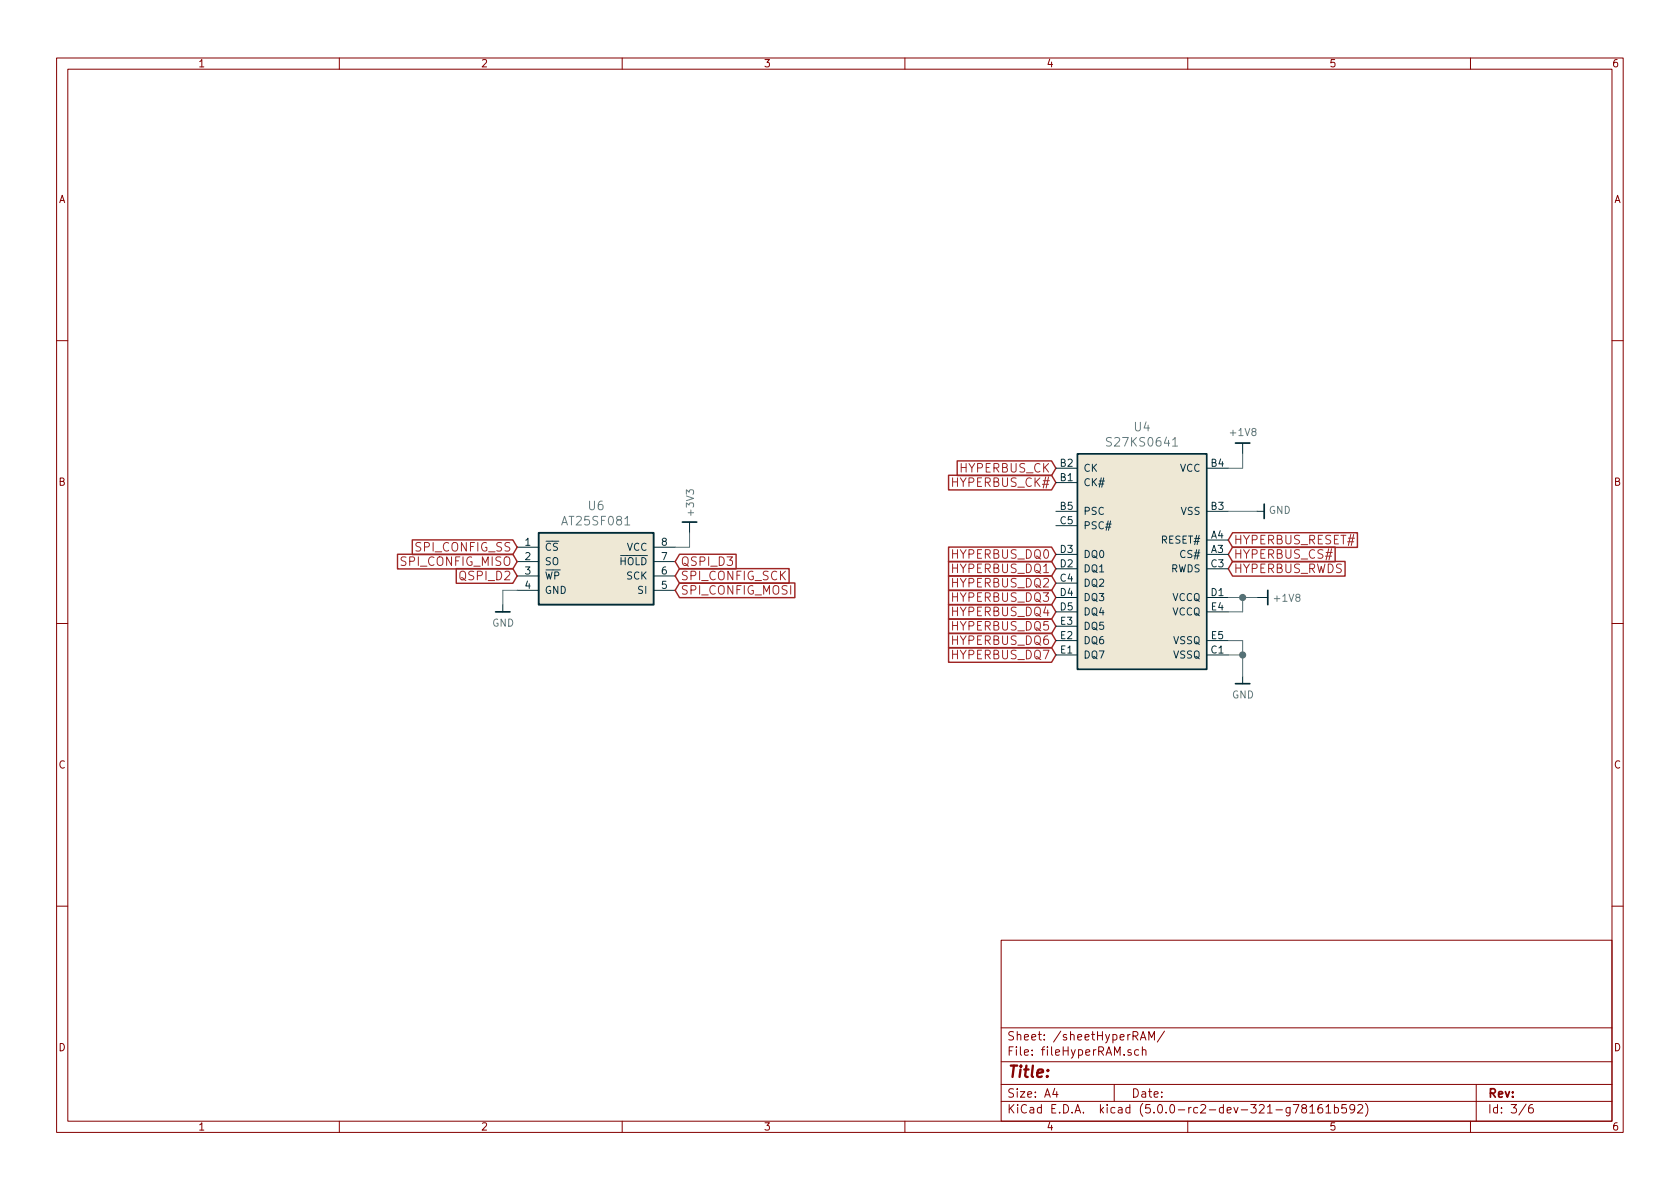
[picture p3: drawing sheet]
<svg xmlns="http://www.w3.org/2000/svg" width="297mm" height="210mm" viewBox="0 0 297 210" stroke-linecap="round" stroke-linejoin="round" font-family="sans-serif">
<g fill="none" stroke="#840000" stroke-width=".18">
<path d="M10 10.3h277v189.9h-277zM12 12.2h273v186.1h-273zM60 10.3v1.9M110 10.3v1.9M160 10.3v1.9M210 10.3v1.9M260 10.3v1.9M10 60.2h2M285 60.2h2M10 110.3h2M285 110.3h2M10 160.2h2"/>
<path d="M177 166.3h108v32h-108zM285 160.2h2M60 198.3v1.9M110 198.3v1.9M160 198.3v1.9M177 194.8h108M177 191.8h108M177 187.8h108M177 181.8h108M186.5 192.5l-.4 1h1M186.8 193v1M197 191.8v3"/>
<path d="M200 185.7l-.4-.1-.2 .2 .1 .2 .5 .2v.3h-.6M201.3 185.7l-.4-.1-.3 .3 .1 .6 .2 .1 .4-.1M201.6 183.9l.5-1.5 .5 1.5M201.8 183.5h.7M202 185.7l.2-.1 .3 .1 .1 .9M202 185.1v1.5M203.1 183.9v-1.5l.5 1.1 .5-1.1v1.5M205.9 182.3l-1.3 2M210 198.3v1.9M228.1 195.8v1.2l-.3 .3h-.3M228.1 195.9l-.4-.1-.3 .3 .1 .6 .2 .1 .4-.1M228.7 195.3h1l-.7 1.5"/>
<path d="M230.5 196l-.4-.3 .1-.2a.48 .48 0 0 1 .7-.1l.1 .2-.1 .3-.6 .1a.48 .48 0 0 0-.1 .7l.3 .1 .4-.1 .1-.4-.3-.3M231.6 195.8l.4-.5v1.5M231.6 196.8h.8M233.7 195.3a.59 .59 0 0 0-.7 .7v.5l.1 .2 .5 .1 .2-.1 .1-.5-.2-.2-.4-.1-.3 .3M234.4 195.8l.5-.5v1.5M234.4 196.8h.9M235.9 195.9l.5-.1 .3 .3-.2 .6h-.6M235.9 195.3v1.5M238 195.3h-.7l-.1 .7 .2-.1 .5 .1 .2 .2-.1 .5-.2 .1-.6-.1M239.5 196l-.1 .1a.48 .48 0 0 1-.6 .1l-.1-.2 .1-.6a.48 .48 0 0 1 .7 .2 1.01 1.01 0 0 1-.4 1.2h-.3M240.1 195.5l.2-.2h.3l.3 .2v.3l-.9 1h.9M241.4 195.1a1.71 1.71 0 0 1 0 2.3"/>
<path d="M260 198.3v1.9M261 191.8v6.5M269.8 195.2l-1.2 2M271 195.3a.62 .62 0 0 0-.7 .7v.7l.3 .1 .4-.1 .1-.5-.1-.2-.4-.1-.3 .3"/>
</g>
<g fill="none" stroke="#9f2523" stroke-width=".25">
<path d="M70.3 98h20.4l.7 1.3-.7 1.3h-20.4zM72.9 95.5h17.8l.7 1.3-.7 1.3h-17.8zM120.1 98h10v2.6h-10l-.7-1.3zM167.7 84h18.2l.8 1.3-.8 1.3h-18.2zM167.7 96.7h18.2l.8 1.3-.8 1.3h-18.2zM167.7 99.3h18.2l.8 1.3-.8 1.3h-18.2zM169.2 81.5h16.7l.8 1.3-.8 1.3h-16.7zM217.9 99.3h19.9v2.6h-19.9l-.7-1.3zM217.9 96.7h18.2v2.6h-18.2l-.7-1.3zM217.9 94.2h22.1v2.6h-22.1l-.7-1.3zM80.7 100.6h10l.7 1.2-.7 1.3h-10zM120.1 100.6h19.4v2.5h-19.4l-.7-1.3z"/>
<path d="M120.1 103.1h20.4v2.6h-20.4l-.7-1.3zM167.7 101.8h18.2l.8 1.3-.8 1.3h-18.2zM167.7 104.4h18.2l.8 1.3-.8 1.3h-18.2zM167.7 106.9h18.2l.8 1.3-.8 1.3h-18.2zM167.7 109.4h18.2l.8 1.3-.8 1.3h-18.2zM167.7 112h18.2l.8 1.3-.8 1.3h-18.2zM167.7 114.5h18.2l.8 1.3-.8 1.3h-18.2z"/>
</g>
<g fill="#eee8d5" stroke="#eee8d5" stroke-width=".18">
<path d="M190.5 80.3h22.9v38.1h-22.9z"/>
<path d="M95.2 94.2h20.4v12.7h-20.4z"/>
</g>
<path d="M218.4 78.4h2.6M120.6 92.3h2.6M190.5 80.3h22.9v38.1h-22.9zM223.5 89.1v2.6M87.6 108.2h2.6M224.2 104.4v2.5M218.4 120.9h2.6" fill="none" stroke="#002b36" stroke-width=".3"/>
<g fill="none" stroke="#002b36" stroke-width=".18">
<path d="M219.7 78.4v1.9M91.4 96.8h3.8M91.4 99.3h3.8M115.6 96.8h3.8M115.6 99.3h3.8M121.9 92.3v1.9M186.7 98h3.8M186.7 85.3h3.8M186.7 82.8h3.8M186.7 90.4h3.8M186.7 93h3.8M213.4 98h3.8"/>
<path d="M213.4 95.5h3.8M213.4 82.8h3.8M213.4 90.4h3.8M222.2 90.4h1.3M88.9 106.9v1.3M91.4 101.8h3.8M91.4 104.4h3.8M115.6 101.8h3.8M115.6 104.4h3.8M186.7 115.8h3.8M186.7 100.6h3.8M186.7 103.1h3.8"/>
<path d="M186.7 105.7h3.8M186.7 108.2h3.8M186.7 113.3h3.8M186.7 110.7h3.8M213.4 115.8h3.8M213.4 100.6h3.8M213.4 105.7h3.8M213.4 108.2h3.8M213.4 113.3h3.8M219.7 119.6v1.3M222.2 105.7h2"/>
</g>
<path d="M207.3 78.9h.9M110.5 92.8h.9" fill="none" stroke="#657b83" stroke-width=".18"/>
<path d="M121.9 94.2v2.6h-2.5M217.2 90.4h5M219.7 80.3v2.5h-2.5M91.4 104.4h-2.5v2.5M217.2 113.3h2.5v6.3M217.2 115.8h2.5M217.2 105.7h5M219.7 105.7v2.5h-2.5" fill="none" stroke="#586e75" stroke-width=".18"/>
<g fill="#586e75" stroke="#586e75" stroke-width=".25">
<circle cx="219.7" cy="115.8" r=".51"/>
<circle cx="219.7" cy="105.7" r=".51"/>
</g>
<path d="M95.2 94.2h20.4v12.7h-20.4z" fill="none" stroke="#002b36" stroke-width=".33"/>
<text font-size="2.8" fill="#840000" x="178" y="190.5">Title:</text>
<g font-size="2.1" fill="#657b83">
<text x="200.6" y="76.3">U4</text>
<text x="196.2" y="79">S27KS0641</text>
<text x="99.7" y="92.9">AT25SF081</text>
<text x="104.1" y="90.2">U6</text>
</g>
<g font-size="2.1" fill="#9f2523">
<text x="169.7" y="83.6">HYPERBUS_CK</text>
<text x="168.6" y="86.1">HYPERBUS_CK#</text>
<text x="71.1" y="100.1">SPI_CONFIG_MISO</text>
<text x="73.7" y="97.5">SPI_CONFIG_SS</text>
<text x="120.3" y="100.1">QSPI_D3</text>
<text x="168.4" y="98.8">HYPERBUS_DQ0</text>
<text x="168.4" y="101.3">HYPERBUS_DQ1</text>
<text x="218.1" y="101.3">HYPERBUS_RWDS</text>
<text x="218.1" y="98.8">HYPERBUS_CS#</text>
<text x="218.1" y="96.3">HYPERBUS_RESET#</text>
<text x="81.6" y="102.6">QSPI_D2</text>
<text x="120.3" y="102.6">SPI_CONFIG_SCK</text>
<text x="120.3" y="105.2">SPI_CONFIG_MOSI</text>
<text x="168.4" y="103.9">HYPERBUS_DQ2</text>
<text x="168.4" y="106.4">HYPERBUS_DQ3</text>
<text x="168.4" y="109">HYPERBUS_DQ4</text>
<text x="168.4" y="111.5">HYPERBUS_DQ5</text>
<text x="168.4" y="114">HYPERBUS_DQ6</text>
<text x="168.4" y="116.6">HYPERBUS_DQ7</text>
</g>
<g font-size="2.1" fill="#840000">
<text x="178" y="184">Sheet: /sheetHyperRAM/</text>
<text x="178" y="186.7">File: fileHyperRAM.sch</text>
<text x="178" y="196.9">KiCad E.D.A. kicad (5.0.0-rc2-dev-321-g78161b592)</text>
<text x="178" y="194.1">Size: A4</text>
<text x="200" y="194.1">Date:</text>
<text x="263" y="194.1">Rev:</text>
<text x="263" y="196.9">Id: 3/6</text>
</g>
<g font-size="1.8" fill="#840000">
<text x="35" y="11.9">1</text>
<text x="85" y="11.9">2</text>
<text x="135" y="11.9">3</text>
<text x="185" y="11.9">4</text>
<text x="235" y="11.9">5</text>
<text x="285" y="11.9">6</text>
<text x="10.4" y="35.9">A</text>
<text x="285.4" y="35.9">A</text>
<text x="10.4" y="85.9">B</text>
<text x="285.4" y="85.9">B</text>
<text x="10.4" y="135.9">C</text>
<text x="285.4" y="135.9">C</text>
<text x="10.4" y="185.9">D</text>
<text x="285.4" y="185.9">D</text>
<text x="35" y="199.9">1</text>
<text x="85" y="199.9">2</text>
<text x="135" y="199.9">3</text>
<text x="185" y="199.9">4</text>
<text x="235" y="199.9">5</text>
<text x="285" y="199.9">6</text>
</g>
<g font-size="1.8" fill="#657b83">
<text x="217.7" y="77.1">+1V8</text>
<text x="122.7" y="91" transform="rotate(-90 122.7 91)">+3V3</text>
<text x="224.3" y="90.9">GND</text>
<text x="225.5" y="106.4">+1V8</text>
<text x="87" y="110.8">GND</text>
<text x="217.8" y="123.5">GND</text>
</g>
<g font-size="1.8" fill="#073642">
<text x="187.5" y="82.5">B2</text>
<text x="191.5" y="83.4">CK</text>
<text x="208.6" y="83.4">VCC</text>
<text x="214.1" y="82.5">B4</text>
<text x="187.5" y="85.1">B1</text>
<text x="191.5" y="86">CK#</text>
<text x="187.5" y="90.2">B5</text>
<text x="187.5" y="92.7">C5</text>
<text x="191.5" y="91.1">PSC</text>
<text x="191.5" y="93.6">PSC#</text>
<text x="208.8" y="91.1">VSS</text>
<text x="214.1" y="95.2">A4</text>
<text x="214.1" y="90.2">B3</text>
<text x="92.9" y="96.5">1</text>
<text x="92.9" y="99.1">2</text>
<text x="92.9" y="101.6">3</text>
<text x="96.3" y="97.4">CS</text>
<text x="96.3" y="99.9">SO</text>
<text x="109.6" y="99.9">HOLD</text>
<text x="110.8" y="97.4">VCC</text>
<text x="117" y="101.6">6</text>
<text x="117" y="99.1">7</text>
<text x="117" y="96.5">8</text>
<text x="187.5" y="100.3">D2</text>
<text x="187.5" y="97.8">D3</text>
<text x="191.5" y="101.2">DQ1</text>
<text x="191.5" y="98.7">DQ0</text>
<text x="205.5" y="96.1">RESET#</text>
<text x="206.9" y="101.2">RWDS</text>
<text x="208.9" y="98.7">CS#</text>
<text x="214.1" y="97.8">A3</text>
<text x="214.1" y="100.3">C3</text>
<text x="92.9" y="104.1">4</text>
<text x="96.3" y="102.5">WP</text>
<text x="96.3" y="105">GND</text>
<text x="110.8" y="102.5">SCK</text>
<text x="112.9" y="105">SI</text>
<text x="117" y="104.1">5</text>
<text x="187.5" y="102.9">C4</text>
<text x="187.5" y="105.4">D4</text>
<text x="187.5" y="107.9">D5</text>
<text x="191.5" y="103.8">DQ2</text>
<text x="191.5" y="106.3">DQ3</text>
<text x="207.2" y="106.3">VCCQ</text>
<text x="214.1" y="105.4">D1</text>
<text x="214.2" y="107.9">E4</text>
<text x="187.5" y="113">E2</text>
<text x="187.5" y="110.5">E3</text>
<text x="191.5" y="108.8">DQ4</text>
<text x="191.5" y="113.9">DQ6</text>
<text x="191.5" y="111.4">DQ5</text>
<text x="207.2" y="108.8">VCCQ</text>
<text x="207.4" y="113.9">VSSQ</text>
<text x="214.2" y="113">E5</text>
<text x="187.5" y="115.6">E1</text>
<text x="191.5" y="116.5">DQ7</text>
<text x="207.4" y="116.5">VSSQ</text>
<text x="214.1" y="115.6">C1</text>
</g>
</svg>
